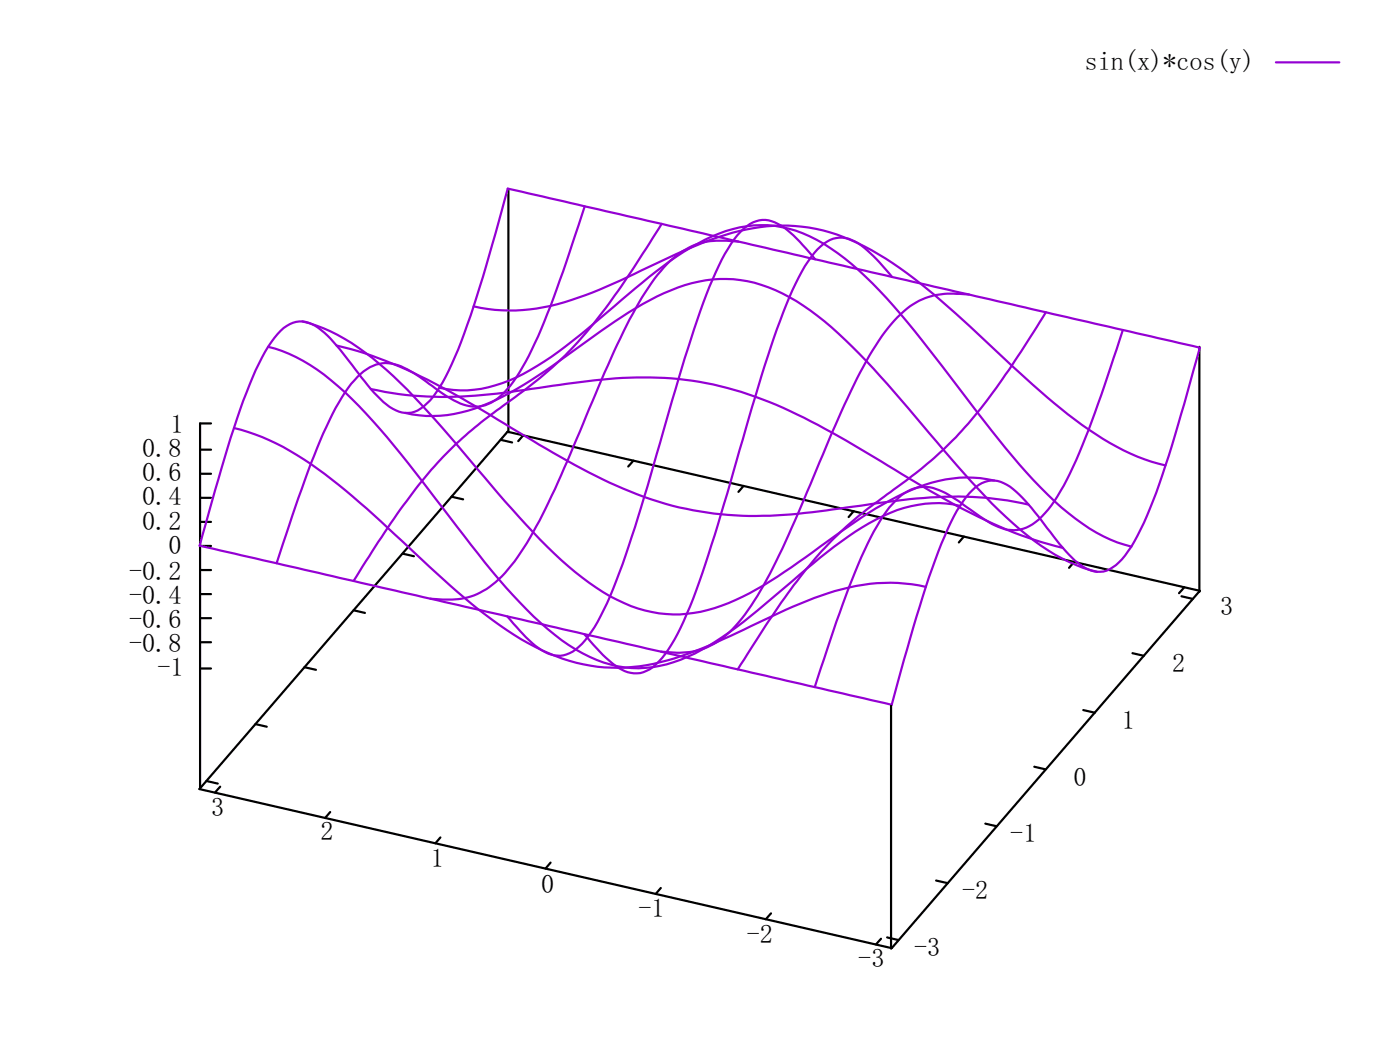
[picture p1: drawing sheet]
<svg xmlns="http://www.w3.org/2000/svg" width="226mm" height="168mm" viewBox="0 0 226 168" stroke-linecap="round" stroke-linejoin="round" font-family="sans-serif">
<g fill="none" stroke="#000" stroke-width=".35">
<path d="M82 30.5v39.1M193.4 55.9v39.5M32.3 76.3h1.7M32.3 72.5h1.7M34 68.2h-1.7v58.9M80.8 70.9l1.8 .4M81.8 69.6l111.7 25.6-49.7 57.6-111.6-25.6zM84.4 70.1l-.8 1M102.2 74.2l-.9 1M119.9 78.3l-.8 1M32.3 99.6h1.7M32.3 95.7h1.7"/>
<path d="M32.3 91.9h1.7M32.3 88h1.7M32.3 84.1h1.7M32.3 80.2h1.7M57 98.4l1.9 .4M64.9 89.2l1.9 .4M72.8 80l1.9 .5M137.7 82.4l-.8 .9M155.4 86.5l-.8 .9M173.2 90.6l-.8 .9M190.5 96.1l1.9 .4M191 94.6l-.9 1"/>
<path d="M32.3 107.7h1.7M32.3 103.5h1.7M41.2 116.7l1.8 .4M49.1 107.5l1.9 .4M143.7 113.7v39.2M174.7 114.4l1.9 .5M182.6 105.3l1.9 .4M33.3 125.9l1.8 .4M35.5 126.8l-.8 .9M53.2 130.9l-.8 .9M71 135l-.8 .9M88.8 139l-.8 1"/>
<path d="M158.9 132.7l1.8 .5M166.8 123.6l1.8 .4M106.6 143.1l-.8 1M124.3 147.2l-.8 .9M142.1 151.3l-.8 .9M143.1 151.1l1.8 .4M151 141.9l1.8 .4"/>
</g>
<g fill="none" stroke="#9400d3" stroke-width=".35">
<path d="M205.8 10.1h10.2M94.3 33.3l-.5 1.5a184.6 184.6 0 0 1-8 21.6 22.5 22.5 0 0 1-5.5 7.8 6 6 0 0 1-7.1 .3l-1.5-.8-2.5-1.8a15.7 15.7 0 0 0-6-3.3 6.4 6.4 0 0 0-6 2.7 36 36 0 0 0-5.6 9.7l-1.5 3.8-2 5.5-3.5 10.5M106.7 36.1l-.5 .8a148.7 148.7 0 0 1-11.6 16.6 71.8 71.8 0 0 1-14.5 12.7 65.2 65.2 0 0 0-16.1 16.6l-3 4.5-4 6.3M119.1 38.9a13.9 13.9 0 0 0-8 1 16.5 16.5 0 0 0-6 5.7 73.9 73.9 0 0 0-7.1 13.3l-2 4.6a252.3 252.3 0 0 1-9.5 21.3 28.4 28.4 0 0 1-7.1 9.4 11.7 11.7 0 0 1-9 2.4l-1-.1M43.2 55.9a26.5 26.5 0 0 1 11.3 6.3 113.1 113.1 0 0 1 14.7 16.8l4.5 5.9a111 111 0 0 0 13.5 15.5 27.1 27.1 0 0 0 12.4 7 19.8 19.8 0 0 0 13.5-2.7 71.1 71.1 0 0 0 12.4-9.1l2.3-1.9a73.1 73.1 0 0 1 13.5-10 19.4 19.4 0 0 1 13.5-2.2M45.2 53.3a4.4 4.4 0 0 1 6.6-.1 42.2 42.2 0 0 1 6.5 7.6 21.2 21.2 0 0 0 5 5.1 4.2 4.2 0 0 0 5.5-.9 21.9 21.9 0 0 0 4.5-7.4 193.4 193.4 0 0 0 7.6-23.6l1-3.6 111.6 25.6-3 10.8a107.6 107.6 0 0 1-7.1 19.5 12.5 12.5 0 0 1-4.5 5.5 4.5 4.5 0 0 1-5-1 33.8 33.8 0 0 1-5.5-6.3 25.4 25.4 0 0 0-6-6.4 4.2 4.2 0 0 0-5.5 .9 23 23 0 0 0-4.6 7.4 181.9 181.9 0 0 0-7 21.7l-1.5 5.5-111.6-25.7 3-10.7a109.5 109.5 0 0 1 7-19.6l1.6-2.5zM48.8 51.8a32 32 0 0 1 13.5 7.8 161.3 161.3 0 0 1 14.6 15.9l2.3 2.7a117.2 117.2 0 0 0 13.5 14 28.1 28.1 0 0 0 13.6 6.6 22.6 22.6 0 0 0 13.5-2.6 107.8 107.8 0 0 0 14.6-9.7 66.1 66.1 0 0 1 12.4-7.5 21.5 21.5 0 0 1 13.5-1.6M54.3 55.7a73.7 73.7 0 0 1 20.3 8.6l2.2 1.3a251.6 251.6 0 0 0 21.4 12.2 55.3 55.3 0 0 0 31.6 4.9l2.3-.3a290.1 290.1 0 0 1 18-2.2 54.3 54.3 0 0 1 15.8 1.1M76.4 49.4a30.2 30.2 0 0 0 18-1.8l5.6-2.4 6.8-3.2a57.3 57.3 0 0 1 14.6-5.2 27.7 27.7 0 0 1 19.2 3.5 87.5 87.5 0 0 1 15.8 12.3l7.9 7.3a89.1 89.1 0 0 0 14.7 11.5 30.9 30.9 0 0 0 9 3.6M131.5 41.8l-.5-.6a25.1 25.1 0 0 0-5-4.8 4.5 4.5 0 0 0-6.1 .5 24.6 24.6 0 0 0-5 8.1 214.9 214.9 0 0 0-7.5 23 316.6 316.6 0 0 1-8 25.6 33.6 33.6 0 0 1-5.5 10.1 4.7 4.7 0 0 1-5.6 1.6 19.4 19.4 0 0 1-6-5.4l-.5-.6M143.9 44.6l-.5-.6a23.3 23.3 0 0 0-5.6-5.1 4.7 4.7 0 0 0-6 1.3 31.5 31.5 0 0 0-5.5 10.1 348.3 348.3 0 0 0-8.5 27.5l-3.1 10a76 76 0 0 1-6.4 16.1 10.5 10.5 0 0 1-4.1 4.2 4.8 4.8 0 0 1-5-.8 32.1 32.1 0 0 1-5-5.1M156.3 47.5l-.5-.1a13 13 0 0 0-8.6 1.7 22.3 22.3 0 0 0-6.5 7.4 149 149 0 0 0-9 19.2 172.6 172.6 0 0 1-9.1 19.5 23.9 23.9 0 0 1-7 8.3 12.2 12.2 0 0 1-8.5 1.6l-.5-.1"/>
<path d="M168.7 50.3a139.8 139.8 0 0 1-12.6 18 74.9 74.9 0 0 1-14 12.1 61.5 61.5 0 0 0-15.6 16l-3 4.4-4.5 7.1M181.1 53.2a207.8 207.8 0 0 1-8.6 23.1 22.2 22.2 0 0 1-5.5 7.8 5.8 5.8 0 0 1-6.5 .6l-2-1.2-3-2.1a12.7 12.7 0 0 0-6.1-2.9 6.5 6.5 0 0 0-5.5 2.7 36 36 0 0 0-5.5 9.7l-1.5 3.8-2 5.5-3.5 10.5M37.7 69a40.4 40.4 0 0 1 15.8 8.3l1.1 .8a406.4 406.4 0 0 1 17 15.3 74 74 0 0 0 14.6 10.8 27.9 27.9 0 0 0 22.6 1.9 137.5 137.5 0 0 0 15.7-6.8 52.2 52.2 0 0 1 15.8-5.2 26.6 26.6 0 0 1 9 .5M59.8 62.7a61.8 61.8 0 0 0 22.6 .5 204.5 204.5 0 0 1 19.1-2.3 53.2 53.2 0 0 1 27 5.9 237.6 237.6 0 0 1 19.2 11 92.5 92.5 0 0 0 20.3 9.6l3.4 .9M65.3 66.5a20.8 20.8 0 0 0 13.6-1.5 72.9 72.9 0 0 0 13.5-8.4l2.2-1.6a64.9 64.9 0 0 1 13.6-8.2 20.6 20.6 0 0 1 19.1 1.1 49.4 49.4 0 0 1 11.3 9.1 442.6 442.6 0 0 1 15.8 18.1 77.6 77.6 0 0 0 13.5 12.8 26.9 26.9 0 0 0 9 4.2M70.8 62.5a19.2 19.2 0 0 0 13.6-2.2 77.7 77.7 0 0 0 13.5-10l2.3-1.9a71.2 71.2 0 0 1 13.5-9.8 18.9 18.9 0 0 1 14.6-1.4 33.2 33.2 0 0 1 12.4 8.5 176.2 176.2 0 0 1 14.7 17.8l1.1 1.5a120.2 120.2 0 0 0 14.7 16.8 26.9 26.9 0 0 0 11.3 6.3"/>
</g>
<g font-size="4.2">
<text x="174.9" y="11.3">sin(x)*cos(y)</text>
<text x="27.5" y="69.8">1</text>
<text x="22.9" y="77.6">0.6</text>
<text x="22.9" y="73.7">0.8</text>
<text x="22.9" y="81.5">0.4</text>
<text x="22.9" y="85.3">0.2</text>
<text x="27.2" y="89.2">0</text>
<text x="20.8" y="93.4">-0.2</text>
<text x="20.8" y="101.2">-0.6</text>
<text x="20.8" y="97.3">-0.4</text>
<text x="196.8" y="99.1">3</text>
<text x="20.8" y="105.1">-0.8</text>
<text x="25.4" y="109">-1</text>
<text x="189" y="108.3">2</text>
<text x="180.9" y="117.4">1</text>
<text x="34" y="131.5">3</text>
<text x="173.1" y="126.6">0</text>
<text x="51.7" y="135.4">2</text>
<text x="162.9" y="135.8">-1</text>
<text x="69.5" y="139.6">1</text>
<text x="87.3" y="143.9">0</text>
<text x="103" y="147.8">-1</text>
<text x="155.2" y="144.9">-2</text>
<text x="120.4" y="152">-2</text>
<text x="138.4" y="155.9">-3</text>
<text x="147.4" y="154.1">-3</text>
</g>
</svg>
